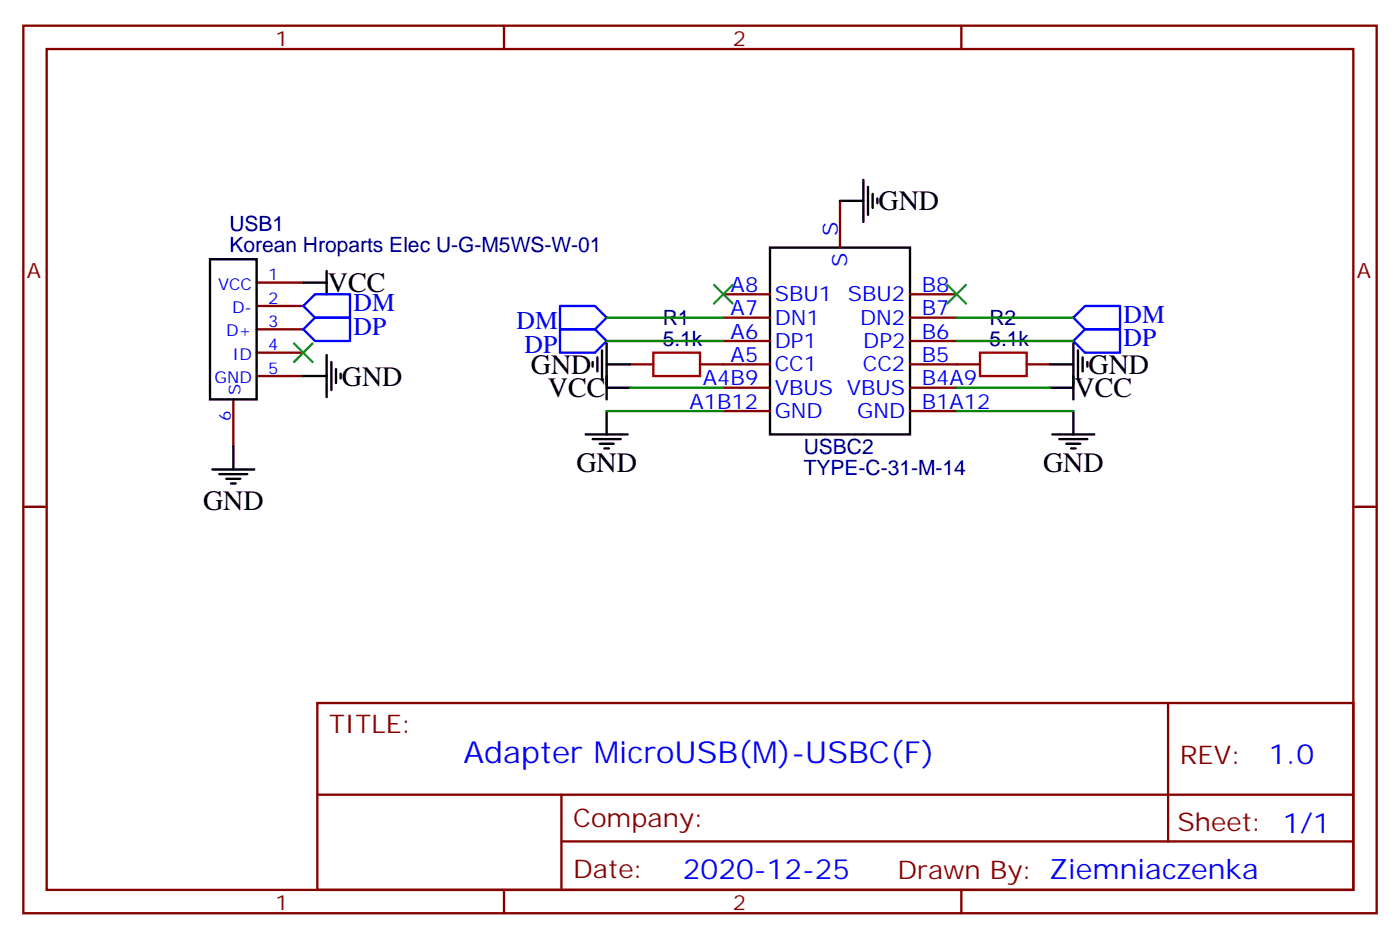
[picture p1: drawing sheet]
<svg xmlns="http://www.w3.org/2000/svg" width="212mm" height="142mm" viewBox="0 0 212 142" stroke-linecap="round" stroke-linejoin="round" font-family="sans-serif">
<g fill="none" stroke="#870000" stroke-width=".35">
<path d="M3.5 3.9h204.6v134h-204.6zM7.1 7.4h197.5v127h-197.5zM76.2 3.9v3.5M145.3 3.9v3.5M127 30.3v7.1M38.8 42.7h7.1M38.8 46.2h7.1M38.8 49.7h7.1M38.8 53.3h7.1M38.8 56.8h7.1M95.2 55h3.6M105.8 55h10.6"/>
<path d="M109.4 58.6h7M109.4 51.5h7M109.4 48h7M109.4 44.5h7M137.6 58.6h7M137.6 55h10.6M137.6 51.5h7M137.6 48h7M137.6 44.5h7M155.2 55h3.5M3.5 76.6h3.6M35.3 60.3v7.1"/>
<path d="M109.4 62.1h7M137.6 62.1h7M204.6 76.6h3.5M48 106.2h156.6v28.2h-156.6zM176.6 106.2v20.9M48 120h156.5M76.2 134.4v3.5M84.9 127.1h119.6M84.9 120v14.1M145.3 134.4v3.5"/>
</g>
<g fill="none" stroke="#000" stroke-width=".35">
<path d="M31.7 39.2h7.1v21.1h-7.1zM116.4 37.4h21.2v28.2h-21.2zM127 30.3h3.5M130.5 27.2v6.3M131.2 28.2v4.3M131.9 29.3v2.1M132.6 30v.7M45.9 42.7h3.5M45.9 56.8h3.5M49.4 40.9v3.6M49.4 53.6v6.4M50.1 54.7v4.2"/>
<path d="M50.8 55.7v2.2M51.5 56.4v.8M89.6 54.7v.7M90.3 54v2.1M91 52.9v4.3M91.7 51.9v8.4M91.7 55h3.5M91.7 58.6h3.5M158.7 55h3.6M158.7 58.6h3.6M162.3 51.9v8.4M163 52.9v4.3"/>
<path d="M163.7 54v2.1M164.4 54.7v.7M32.1 70.9h6.4M33.2 71.6h4.2M34.2 72.3h2.1M34.9 73h.7M35.3 67.4v3.5M88.5 65.6h6.4M89.6 66.3h4.2M90.7 67h2.1M91.4 67.7h.7M91.7 62.1v3.5"/>
<path d="M159.1 65.6h6.4M160.2 66.3h4.2M161.2 67h2.1M161.9 67.7h.7M162.3 62.1v3.5"/>
</g>
<path d="M98.8 53.3h7v3.5h-7zM148.2 53.3h7v3.5h-7z" fill="none" stroke="#a10000" stroke-width=".35"/>
<path d="M45.9 46.2l1.7-1.7h5.3v3.5h-5.3zM47.6 48h5.3v3.5h-5.3l-1.7-1.8zM84.7 49.7h5.3l1.7 1.8-1.7 1.8h-5.3zM84.7 46.2h5.3l1.7 1.8-1.7 1.7h-5.3zM162.3 51.5l1.7-1.8h5.3v3.6h-5.3zM162.3 48l1.7-1.8h5.3v3.5h-5.3z" fill="none" stroke="#00f" stroke-width=".35"/>
<path d="M44.4 51.9l2.9 2.8M47.3 51.9l-2.9 2.8M107.9 43l2.9 2.9M110.8 43l-2.9 2.9M143.2 43l2.8 2.9M146 43l-2.8 2.9" fill="none" stroke="#3c3" stroke-width=".35"/>
<path d="M91.7 48h17.7M91.7 51.5h17.7M95.2 58.6h14.2M144.6 48h17.7M144.6 51.5h17.7M144.6 58.6h14.1M91.7 62.1h17.7M144.6 62.1h17.7" fill="none" stroke="#008700" stroke-width=".35"/>
<text font-size="4.6" fill="#00f" x="70.1" y="115.2">Adapter MicroUSB(M)-USBC(F)</text>
<g font-size="4.2">
<text x="132.8" y="31.8">GND</text>
<text x="49.6" y="44.1">VCC</text>
<text x="51.7" y="58.2">GND</text>
<text x="80.3" y="56.5">GND</text>
<text x="164.6" y="56.5">GND</text>
<text x="82.8" y="60">VCC</text>
<text x="162.5" y="60">VCC</text>
<text x="87.1" y="71.3">GND</text>
<text x="157.7" y="71.3">GND</text>
<text x="30.7" y="77">GND</text>
</g>
<g font-size="4.2" fill="#00f">
<text x="191.8" y="115.4">1.0</text>
<text x="103.2" y="132.8">2020-12-25</text>
</g>
<g font-size="3.9" fill="#00f">
<text x="53.5" y="47">DM</text>
<text x="53.5" y="50.5">DP</text>
<text x="78.1" y="49.7">DM</text>
<text x="79.3" y="53.3">DP</text>
<text x="169.9" y="48.8">DM</text>
<text x="169.9" y="52.3">DP</text>
</g>
<g font-size="3.9" fill="#800">
<text x="49.7" y="110.8">TITLE:</text>
<text x="178.4" y="115.4">REV:</text>
<text x="86.6" y="125">Company:</text>
<text x="178" y="125.6">Sheet: 1/1</text>
<text x="86.6" y="132.6">Date:</text>
<text x="135.7" y="132.7">Drawn By: Ziemniaczenka</text>
</g>
<g font-size="3.2" fill="#800">
<text x="41.6" y="6.9">1</text>
<text x="110.8" y="6.9">2</text>
<text x="4.1" y="42">A</text>
<text x="205.1" y="42">A</text>
<text x="41.6" y="137.4">1</text>
<text x="110.8" y="137.4">2</text>
</g>
<g font-size="3.2" fill="#000080">
<text x="34.7" y="34.9">USB1</text>
<text x="34.7" y="38.1">Korean Hroparts Elec U-G-M5WS-W-01</text>
<text x="100.2" y="52.2">5.1k</text>
<text x="100.2" y="49">R1</text>
<text x="149.6" y="52.2">5.1k</text>
<text x="149.6" y="49">R2</text>
<text x="121.5" y="71.8">TYPE-C-31-M-14</text>
<text x="121.5" y="68.6">USBC2</text>
</g>
<g font-size="3.2" fill="#00f">
<text x="126.6" y="35.6" transform="rotate(-90 126.6 35.6)">S</text>
<text x="128.1" y="40.3" transform="rotate(-90 128.1 40.3)">S</text>
<text x="110.5" y="47.6">A7</text>
<text x="110.5" y="44.1">A8</text>
<text x="117.1" y="45.5">SBU1</text>
<text x="128.2" y="45.5">SBU2</text>
<text x="139.3" y="47.6">B7</text>
<text x="139.3" y="44.1">B8</text>
<text x="110.5" y="51.2">A6</text>
<text x="117.1" y="52.6">DP1</text>
<text x="117.1" y="49">DN1</text>
<text x="130" y="49">DN2</text>
<text x="130.5" y="52.6">DP2</text>
<text x="139.3" y="51.2">B6</text>
<text x="106.3" y="58.2">A4B9</text>
<text x="110.5" y="54.7">A5</text>
<text x="117.1" y="59.6">VBUS VBUS</text>
<text x="117.1" y="56.1">CC1</text>
<text x="130.4" y="56.1">CC2</text>
<text x="139.3" y="58.2">B4A9</text>
<text x="139.3" y="54.7">B5</text>
<text x="104.3" y="61.7">A1B12</text>
<text x="117.1" y="63.1">GND</text>
<text x="129.6" y="63.1">GND</text>
<text x="139.3" y="61.7">B1A12</text>
</g>
<g font-size="2.5" fill="#00f">
<text x="33" y="43.7">VCC</text>
<text x="35.1" y="47.3">D-</text>
<text x="40.6" y="42.3">1</text>
<text x="40.6" y="45.9">2</text>
<text x="34.2" y="50.8">D+</text>
<text x="40.6" y="49.4">3</text>
<text x="40.6" y="52.9">4</text>
<text x="32.4" y="57.9">GND</text>
<text x="35.2" y="54.3">ID</text>
<text x="36.3" y="59.6" transform="rotate(-90 36.3 59.6)">S</text>
<text x="40.6" y="56.4">5</text>
<text x="34.9" y="63.7" transform="rotate(-90 34.9 63.7)">6</text>
</g>
</svg>
